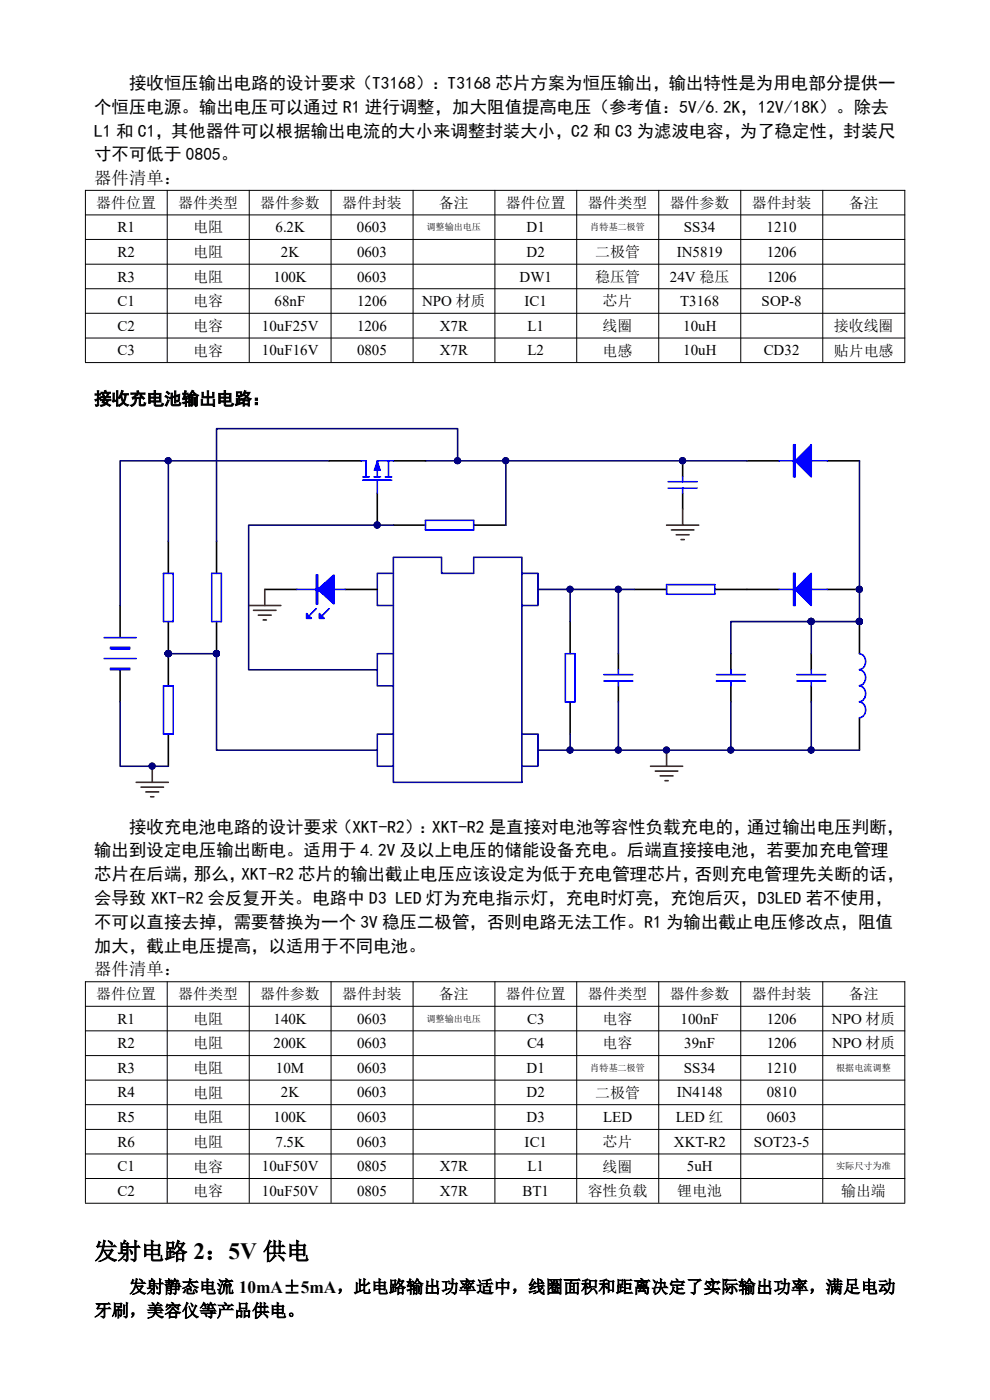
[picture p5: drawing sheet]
<svg xmlns="http://www.w3.org/2000/svg" width="210mm" height="297mm" viewBox="0 0 210 297" stroke-linecap="round" stroke-linejoin="round" font-family="sans-serif">
<g fill="none" stroke="#000" stroke-width=".21">
<path d="M18 40.4h174M18 45.6h174M18 50.8h174M18 56h174M18.1 40.3v36.5M35.5 40.3v36.5M52.9 40.3v36.5M70.2 40.3v36.5M87.6 40.3v36.5M105 40.3v36.5M122.3 40.3v36.5M139.7 40.3v36.5"/>
<path d="M157.1 40.3v36.5M174.5 40.3v36.5M191.9 40.3v36.5M18 61.3h174M18 66.5h174M18 71.7h174M18 76.9h174M18 208.3h174M18 213.5h174M18 218.7h174M18.1 208.2v47M35.5 208.2v47"/>
<path d="M52.9 208.2v47M70.2 208.2v47M87.6 208.2v47M105 208.2v47M122.3 208.2v47M139.7 208.2v47M157.1 208.2v47M174.5 208.2v47M191.9 208.2v47M18 223.9h174M18 229.2h174M18 234.4h174"/>
<path d="M18 239.6h174M18 244.8h174M18 250h174M18 255.3h174"/>
</g>
<path d="M83.4 118.2h10.3v3.4h6.8v-3.4h10.2v47.8h-27.3zM83.4 121.6h-3.4v6.9h3.4M83.4 138.7h-3.4v6.8h3.4M110.7 121.6h3.4v6.9h-3.4M83.4 155.7h-3.4v6.9h3.4M110.7 155.7h3.4v6.9h-3.4" fill="none" stroke="#0000b4" stroke-width=".34"/>
<g fill="none" stroke="#000" stroke-width=".34">
<path d="M69.8 97.8h6.8M83.4 97.8h6.9M144.8 97.8v3.4M158.5 97.8h6.8M175.5 97.8h6.8M35.7 114.8v6.8M45.9 114.8v6.8M80 104.6v6.8M83.4 111.4h6.9M100.5 111.4h6.8M144.8 104.6v3.4M25.5 128.5v6.8"/>
<path d="M35.7 131.9v13.6M45.9 131.9v6.8M56.2 125h6.8M73.2 125h6.8M120.9 131.9v6.8M131.2 138.7v3.4M134.6 125h6.8M151.6 125h13.7M155 138.7v3.4M172.1 138.7v3.4M175.5 125h6.8M182.3 131.9v6.8"/>
<path d="M25.5 142.1v6.8M35.7 155.7v6.9M120.9 148.9v6.8M131.2 145.5v3.4M155 145.5v3.4M172.1 145.5v3.4M182.3 152.3v6.8"/>
</g>
<g fill="none" stroke="#00f" stroke-width=".34">
<path d="M76.6 97.8h1v3.4M82.4 97.8v3.4M83.4 97.8h-3.4v3.4M165.3 97.8h10.2M77 101.9h6.1M77 101.2h1.3M79.4 101.2h1.3M80 101.9v2.7M81.7 101.2h1.4M90.3 110.4h10.2v2h-10.2zM141.7 103.6h6.2M141.7 102.2h6.2"/>
<path d="M144.8 101.2v1M144.8 103.6v1M22.1 139.7h6.8M22.1 135.3h6.8M34.7 121.6h2v10.3h-2zM44.9 121.6h2.1v10.3h-2.1zM63 125h10.2M67.1 129.1l-1.4 1.4M69.8 129.1l-1.4 1.4M119.9 138.7h2.1v10.2h-2.1zM141.4 124h10.2v2.1h-10.2zM165.3 125h10.2"/>
<path d="M182.3 138.7a1.73 1.73 0 0 1 1.3 1.7 1.73 1.73 0 0 1-1.3 1.6M34.7 145.5h2v10.2h-2zM128.1 144.5h6.1M128.1 143.1h6.1M131.2 142.1v1M131.2 144.5v1M152 144.5h6.1M152 143.1h6.1M155 142.1v1M155 144.5v1M169 144.5h6.2M169 143.1h6.2"/>
<path d="M172.1 142.1v1M172.1 144.5v1M182.3 148.9a1.73 1.73 0 0 1 1.3 1.7 1.73 1.73 0 0 1-1.3 1.7M182.3 145.5a1.73 1.73 0 0 1 1.3 1.7 1.73 1.73 0 0 1-1.3 1.7M182.3 142.1a1.73 1.73 0 0 1 1.3 1.7 1.73 1.73 0 0 1-1.3 1.6"/>
</g>
<g fill="#00f" stroke="#00f" stroke-width=".34">
<path d="M168.7 97.8l3.4-3.4v6.8z"/>
<path d="M67.4 125l3.4-3v6.1z"/>
<path d="M65 130.2l1.1 1h-1.1z"/>
<path d="M67.8 130.2l1 1h-1z"/>
<path d="M168.7 125l3.4-3.4v6.9z"/>
<path d="M168.3 94.4h.4v6.8h-.4z" fill-rule="evenodd"/>
<path d="M23.4 137.3h4.1v.4h-4.1z" fill-rule="evenodd"/>
<path d="M23.4 141.8h4.1v.3h-4.1z" fill-rule="evenodd"/>
<path d="M67.1 122h.3v6.1h-.3z" fill-rule="evenodd"/>
<path d="M168.3 121.6h.4v6.9h-.4z" fill-rule="evenodd"/>
</g>
<g fill="#000080" stroke="#000080" stroke-width=".21">
<circle cx="182.3" cy="131.8" r=".65"/>
<circle cx="172.1" cy="159.1" r=".65"/>
<circle cx="144.8" cy="97.7" r=".65"/>
<circle cx="45.9" cy="138.7" r=".65"/>
<circle cx="35.7" cy="138.7" r=".65"/>
<circle cx="107.3" cy="97.7" r=".65"/>
<circle cx="32.3" cy="162.5" r=".65"/>
<circle cx="141.4" cy="159.1" r=".65"/>
<circle cx="182.3" cy="125" r=".65"/>
<circle cx="131.2" cy="125" r=".65"/>
<circle cx="131.2" cy="159.1" r=".65"/>
<circle cx="120.9" cy="125" r=".65"/>
<circle cx="120.9" cy="159.1" r=".65"/>
<circle cx="35.7" cy="97.7" r=".65"/>
<circle cx="97.1" cy="97.7" r=".65"/>
<circle cx="172.1" cy="131.8" r=".65"/>
<circle cx="155" cy="159.1" r=".65"/>
<circle cx="80" cy="111.4" r=".65"/>
</g>
<g fill="none" stroke="#000080" stroke-width=".34">
<path d="M35.7 97.8v17M69.8 97.8h-44.3v30.7M90.3 97.8h68.2M97.1 97.8v-6.9h-51.2v23.9M107.3 97.8v13.6M182.3 97.8v34.1h-10.2M83.4 111.4h-30.6v30.7h27.2M35.7 138.7h10.2v20.4h34.1M114.1 125h20.5M120.9 125v6.9M131.2 125v13.7M172.1 131.9h-17.1v6.8"/>
<path d="M172.1 131.9v6.8M25.5 148.9v13.7h10.2M114.1 159.1h68.2M120.9 155.7v3.4M131.2 148.9v10.2M155 148.9v10.2M172.1 148.9v10.2"/>
</g>
<g fill="none" stroke="#800000" stroke-width=".34">
<path d="M141.4 111.4h6.8M142.4 112.4h4.8M143.5 113.5h2.7M144.5 114.5h.7M144.8 108v3.4M52.8 128.5h6.8M53.8 129.5h4.8M54.8 130.5h2.7M55.8 131.5h.7M56.2 125v3.5M141.4 159.1v3.5M28.9 166h6.8"/>
<path d="M29.9 167h4.8M30.9 168h2.8M32 169h.6M32.3 162.6v3.4M138 162.6h6.8M139 163.6h4.8M140 164.6h2.8M141.1 165.6h.6"/>
</g>
<path d="M80 97.8l.7 2h-1.3z" fill="#00f" stroke="#00f" stroke-width=".21"/>
<text font-size="5" x="20" y="267.2">发射电路 2：5V 供电</text>
<g font-size="3.7">
<text x="20" y="23.9">个恒压电源。输出电压可以通过 R1 进行调整，加大阻值提高电压（参考值：5V/6.2K，12V/18K）。除去</text>
<text x="27.4" y="18.9">接收恒压输出电路的设计要求（T3168）：T3168 芯片方案为恒压输出，输出特性是为用电部分提供一</text>
<text x="20" y="29">L1 和 C1，其他器件可以根据输出电流的大小来调整封装大小，C2 和 C3 为滤波电容，为了稳定性，封装尺</text>
<text x="20" y="34">寸不可低于 0805。</text>
<text x="20" y="39">器件清单：</text>
<text x="20" y="85.9">接收充电池输出电路：</text>
<text x="27.4" y="176.7">接收充电池电路的设计要求（XKT-R2）：XKT-R2 是直接对电池等容性负载充电的，通过输出电压判断，</text>
<text x="20" y="181.7">输出到设定电压输出断电。适用于 4.2V 及以上电压的储能设备充电。后端直接接电池，若要加充电管理</text>
<text x="20" y="186.8">芯片在后端，那么，XKT-R2 芯片的输出截止电压应该设定为低于充电管理芯片，否则充电管理先关断的话，</text>
<text x="20" y="191.8">会导致 XKT-R2 会反复开关。电路中 D3 LED 灯为充电指示灯，充电时灯亮，充饱后灭，D3LED 若不使用，</text>
<text x="20" y="196.9">不可以直接去掉，需要替换为一个 3V 稳压二极管，否则电路无法工作。R1 为输出截止电压修改点，阻值</text>
<text x="20" y="201.9">加大，截止电压提高，以适用于不同电池。</text>
<text x="20" y="206.9">器件清单：</text>
<text x="27.4" y="274.3">发射静态电流 10mA±5mA，此电路输出功率适中，线圈面积和距离决定了实际输出功率，满足电动</text>
<text x="20" y="279.3">牙刷，美容仪等产品供电。</text>
</g>
<g font-size="3.2">
<text x="20.4" y="44.1">器件位置</text>
<text x="37.8" y="44.1">器件类型</text>
<text x="55.2" y="44.1">器件参数</text>
<text x="72.6" y="44.1">器件封装</text>
<text x="93.1" y="44.1">备注</text>
<text x="107.3" y="44.1">器件位置</text>
<text x="124.7" y="44.1">器件类型</text>
<text x="142.1" y="44.1">器件参数</text>
<text x="159.5" y="44.1">器件封装</text>
<text x="180" y="44.1">备注</text>
<text x="24.9" y="49.3">R1</text>
<text x="41" y="49.3">电阻</text>
<text x="58.4" y="49.3">6.2K</text>
<text x="75.7" y="49.3">0603</text>
<text x="111.7" y="49.3">D1</text>
<text x="145.1" y="49.3">SS34</text>
<text x="162.6" y="49.3">1210</text>
<text x="24.9" y="54.5">R2</text>
<text x="24.9" y="59.7">R3</text>
<text x="41" y="54.5">电阻</text>
<text x="41" y="59.8">电阻</text>
<text x="58" y="59.7">100K</text>
<text x="59.6" y="54.5">2K</text>
<text x="75.7" y="54.5">0603</text>
<text x="75.7" y="59.7">0603</text>
<text x="110.2" y="59.7">DW1</text>
<text x="111.7" y="54.5">D2</text>
<text x="126.3" y="54.5">二极管</text>
<text x="126.3" y="59.8">稳压管</text>
<text x="142.1" y="59.7">24V 稳压</text>
<text x="143.6" y="54.5">IN5819</text>
<text x="162.6" y="54.5">1206</text>
<text x="162.6" y="59.7">1206</text>
<text x="24.9" y="65">C1</text>
<text x="41" y="65">电容</text>
<text x="58.3" y="65">68nF</text>
<text x="75.7" y="65">1206</text>
<text x="89.5" y="65">NPO 材质</text>
<text x="111.3" y="65">IC1</text>
<text x="127.8" y="65">芯片</text>
<text x="144.3" y="65">T3168</text>
<text x="161.6" y="65">SOP-8</text>
<text x="24.9" y="70.2">C2</text>
<text x="41" y="70.2">电容</text>
<text x="55.5" y="70.2">10uF25V</text>
<text x="75.7" y="70.2">1206</text>
<text x="93.3" y="70.2">X7R</text>
<text x="111.9" y="70.2">L1</text>
<text x="127.8" y="70.2">线圈</text>
<text x="144.9" y="70.2">10uH</text>
<text x="176.9" y="70.2">接收线圈</text>
<text x="24.9" y="75.4">C3</text>
<text x="41" y="75.4">电容</text>
<text x="55.5" y="75.4">10uF16V</text>
<text x="75.7" y="75.4">0805</text>
<text x="93.3" y="75.4">X7R</text>
<text x="111.9" y="75.4">L2</text>
<text x="127.8" y="75.4">电感</text>
<text x="144.9" y="75.4">10uH</text>
<text x="162" y="75.4">CD32</text>
<text x="176.9" y="75.4">贴片电感</text>
<text x="20.4" y="212">器件位置</text>
<text x="37.8" y="212">器件类型</text>
<text x="55.2" y="212">器件参数</text>
<text x="72.6" y="212">器件封装</text>
<text x="93.1" y="212">备注</text>
<text x="107.3" y="212">器件位置</text>
<text x="124.7" y="212">器件类型</text>
<text x="142.1" y="212">器件参数</text>
<text x="159.5" y="212">器件封装</text>
<text x="180" y="212">备注</text>
<text x="24.9" y="217.2">R1</text>
<text x="41" y="217.2">电阻</text>
<text x="58" y="217.2">140K</text>
<text x="75.7" y="217.2">0603</text>
<text x="111.8" y="217.2">C3</text>
<text x="127.8" y="217.2">电容</text>
<text x="144.4" y="217.2">100nF</text>
<text x="162.6" y="217.2">1206</text>
<text x="176.5" y="217.2">NPO 材质</text>
<text x="24.9" y="222.4">R2</text>
<text x="24.9" y="227.6">R3</text>
<text x="41" y="222.4">电阻</text>
<text x="41" y="227.6">电阻</text>
<text x="58" y="222.4">200K</text>
<text x="58.5" y="227.6">10M</text>
<text x="75.7" y="222.4">0603</text>
<text x="75.7" y="227.6">0603</text>
<text x="111.7" y="227.6">D1</text>
<text x="111.8" y="222.4">C4</text>
<text x="127.8" y="222.4">电容</text>
<text x="145.1" y="227.6">SS34</text>
<text x="145.2" y="222.4">39nF</text>
<text x="162.6" y="227.6">1210</text>
<text x="162.7" y="222.4">1206</text>
<text x="176.5" y="222.4">NPO 材质</text>
<text x="24.9" y="232.8">R4</text>
<text x="41" y="232.9">电阻</text>
<text x="59.6" y="232.8">2K</text>
<text x="75.7" y="232.8">0603</text>
<text x="111.7" y="232.8">D2</text>
<text x="126.3" y="232.9">二极管</text>
<text x="143.6" y="232.8">IN4148</text>
<text x="162.6" y="232.8">0810</text>
<text x="24.9" y="238.1">R5</text>
<text x="41" y="238.1">电阻</text>
<text x="58" y="238.1">100K</text>
<text x="75.7" y="238.1">0603</text>
<text x="111.7" y="238.1">D3</text>
<text x="128" y="238.1">LED</text>
<text x="143.4" y="238.1">LED 红</text>
<text x="162.6" y="238.1">0603</text>
<text x="24.9" y="243.3">R6</text>
<text x="41" y="243.3">电阻</text>
<text x="58.4" y="243.3">7.5K</text>
<text x="75.7" y="243.3">0603</text>
<text x="111.3" y="243.3">IC1</text>
<text x="127.8" y="243.3">芯片</text>
<text x="143" y="243.3">XKT-R2</text>
<text x="159.9" y="243.3">SOT23-5</text>
<text x="24.9" y="248.5">C1</text>
<text x="41" y="248.5">电容</text>
<text x="55.5" y="248.5">10uF50V</text>
<text x="75.7" y="248.5">0805</text>
<text x="93.3" y="248.5">X7R</text>
<text x="111.9" y="248.5">L1</text>
<text x="127.8" y="248.5">线圈</text>
<text x="145.7" y="248.5">5uH</text>
<text x="24.9" y="253.7">C2</text>
<text x="41" y="253.8">电容</text>
<text x="55.5" y="253.7">10uF50V</text>
<text x="75.7" y="253.7">0805</text>
<text x="93.3" y="253.7">X7R</text>
<text x="110.8" y="253.7">BT1</text>
<text x="124.7" y="253.8">容性负载</text>
<text x="143.7" y="253.8">锂电池</text>
<text x="178.4" y="253.8">输出端</text>
</g>
<g font-size="1.9">
<text x="90.5" y="48.9">调整输出电压</text>
<text x="125.2" y="48.9">肖特基二极管</text>
<text x="90.5" y="216.7">调整输出电压</text>
<text x="125.2" y="227.2">肖特基二极管</text>
<text x="177.4" y="227.2">根据电流调整</text>
<text x="177.4" y="248.1">实际尺寸为准</text>
</g>
</svg>
